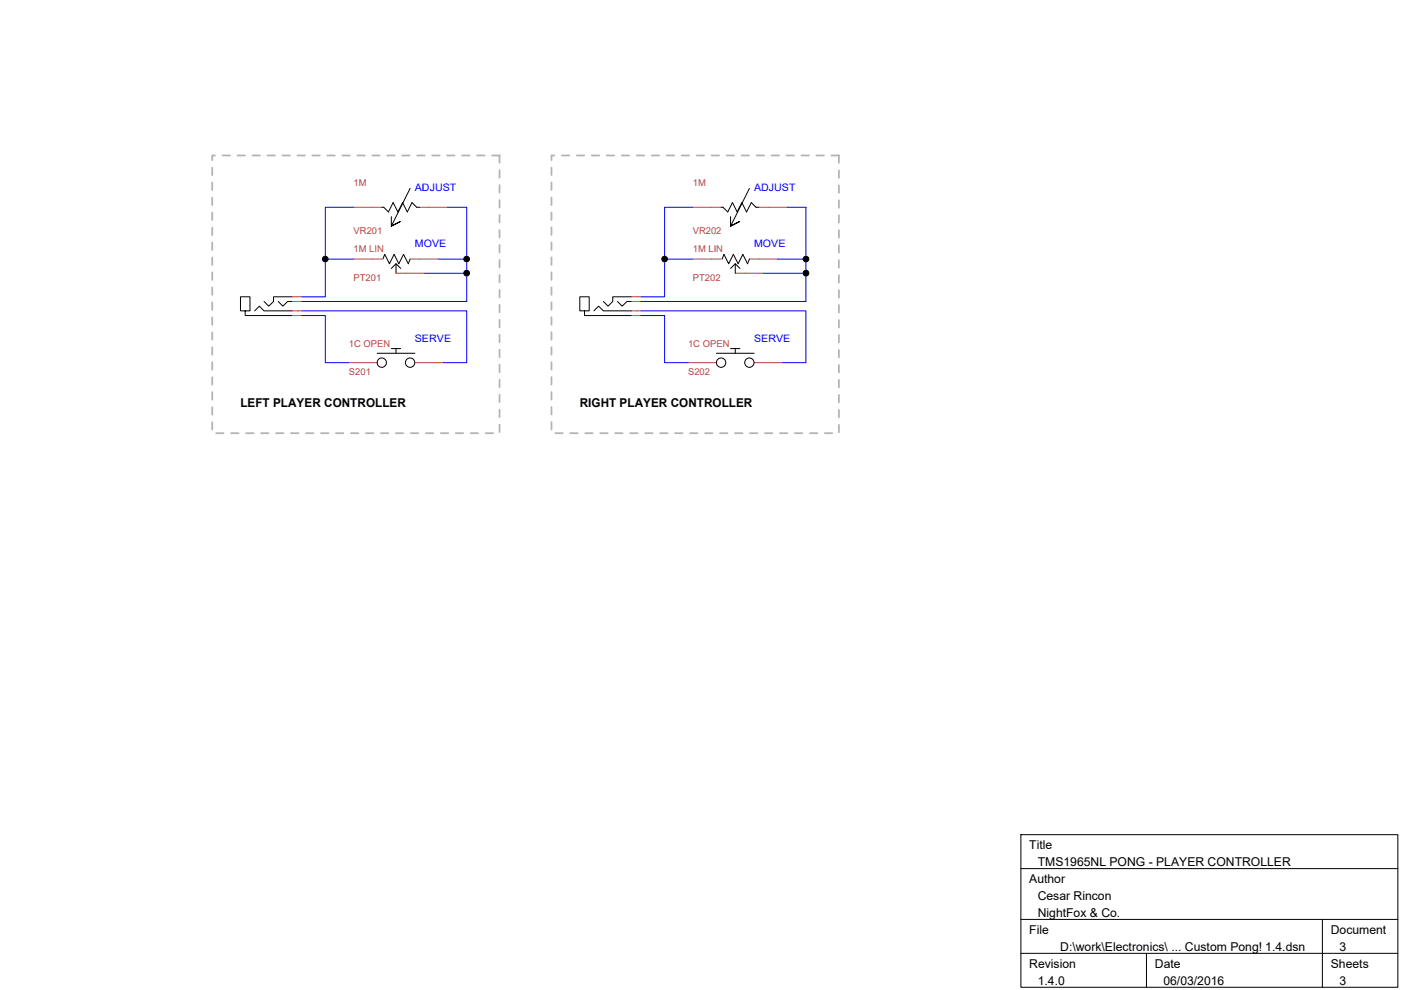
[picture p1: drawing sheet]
<svg xmlns="http://www.w3.org/2000/svg" width="297mm" height="210mm" viewBox="0 0 297 210" stroke-linecap="round" stroke-linejoin="round" font-family="sans-serif">
<g fill="none" stroke="#c04040" stroke-width=".21">
<path d="M75 44h6M75 54.9h6M84 58h6M86.9 54.9h6.1M89 44h6M146.9 54.9h6M146.9 44h6M155.9 58h6M158.9 54.9h6M160.9 44h6M62 62.9h2M62 63.9h2"/>
<path d="M62 65.9h2M62 66.9h2M74 76.9h6M88 76.9h6M133.9 62.9h2M133.9 63.9h2M133.9 65.9h2M133.9 66.9h2M145.9 76.9h6M159.9 76.9h6"/>
</g>
<g fill="none" stroke="#000" stroke-width=".21">
<path d="M86.9 40l-3.9 8 2-1.1-2 1.1v-2M158.9 40l-4 8 2-1.1-2 1.1v-2M81 44h.4l1 1 1-2 1 2 1-2 1 2 1-2 .9 1h.7M81.2 54.9l.4-.9 1 1.9 1-1.9 1 1.9 1-1.9 1 1.9 .3-1M84 55.9l-1 1M85 56.9l-1-1v2.1M152.9 44h.4l1 1 1-2 1 2 1-2 1 2 1-2 1 1h.6M153.1 54.9l.4-.9 1 1.9 1-1.9 1 1.9 1-1.9 1 1.9 .4-1M155.9 55.9l-1 1M156.9 56.9l-1-1v2.1M52 65.9h-1v-3h2v3h-1v1h10M54 65.9l1-1 1 1h6"/>
<path d="M59 63.9l1 1 1-1h1M62 62.9h-4v1l-1 1-1-1M80 74.9h8M83 73.9h2M84 73.9v1M123.9 65.9h-1v-3h2v3h-1v1h10M125.9 65.9l1-1 1 1h6M130.9 63.9l1 1 1-1h1M133.9 62.9h-4v1l-1 1-1-1M151.9 74.9h8M154.9 73.9h2M155.9 73.9v1"/>
<path d="M216.4 177h80v32.4h-80zM216.4 184.2h80M216.4 195h80M280.4 195v14.4M216.4 202.2h80M243.1 202.2v7.2"/>
<circle cx="80.9" cy="76.9" r=".99"/>
<circle cx="87" cy="76.9" r=".99"/>
<circle cx="152.9" cy="76.9" r=".99"/>
<circle cx="158.9" cy="76.9" r=".99"/>
</g>
<g fill="none" stroke="#00f" stroke-width=".21">
<path d="M75 54.9h-6v8h-5M75 44h-6v10.9M90 58h9M93 54.9h6M95 44h4v19.9h-35M146.9 54.9h-6v8h-5M146.9 44h-6v10.9M161.9 58h9M164.9 54.9h6M166.9 44h4v19.9h-35M64 66.9h5v10h5M64 65.9h35v11h-5"/>
<path d="M135.9 66.9h5v10h5M135.9 65.9h35v11h-5"/>
</g>
<path d="M45 33h60.9v58.9h-60.9zM116.9 33h61v58.9h-61z" fill="none" stroke="#b4b4b4" stroke-width=".38" stroke-dasharray="1.6 1.6"/>
<g fill="#000" stroke="#000" stroke-width=".21">
<circle cx="69" cy="54.9" r=".6"/>
<circle cx="98.9" cy="57.9" r=".61"/>
<circle cx="98.9" cy="54.9" r=".6"/>
<circle cx="140.9" cy="54.9" r=".6"/>
<circle cx="170.9" cy="57.9" r=".61"/>
<circle cx="170.9" cy="54.9" r=".6"/>
</g>
<g font-size="2.6">
<text x="51" y="86.3">LEFT PLAYER CONTROLLER</text>
<text x="122.9" y="86.3">RIGHT PLAYER CONTROLLER</text>
<text x="218.2" y="180.1">Title</text>
<text x="220" y="183.7">TMS1965NL PONG - PLAYER CONTROLLER</text>
<text x="218.2" y="187.3">Author</text>
<text x="220" y="190.9">Cesar Rincon</text>
<text x="220" y="194.4">NightFox &amp; Co.</text>
<text x="218.2" y="198">File</text>
<text x="224.8" y="201.6">D:\work\Electronics\ ... Custom Pong! 1.4.dsn</text>
<text x="282.2" y="198">Document</text>
<text x="284" y="201.6">3</text>
<text x="218.2" y="205.2">Revision</text>
<text x="220" y="208.8">1.4.0</text>
<text x="244.9" y="205.2">Date</text>
<text x="246.7" y="208.8">06/03/2016</text>
<text x="282.2" y="205.2">Sheets</text>
<text x="284" y="208.8">3</text>
</g>
<g font-size="2.2" fill="#00f">
<text x="88" y="40.5">ADJUST</text>
<text x="159.9" y="40.5">ADJUST</text>
<text x="88" y="52.5">MOVE</text>
<text x="159.9" y="52.5">MOVE</text>
<text x="88" y="72.5">SERVE</text>
<text x="159.9" y="72.5">SERVE</text>
</g>
<g font-size="2" fill="#c04040">
<text x="75" y="39.5">1M</text>
<text x="146.9" y="39.5">1M</text>
<text x="75" y="53.5">1M LIN</text>
<text x="75" y="49.5">VR201</text>
<text x="146.9" y="53.5">1M LIN</text>
<text x="146.9" y="49.5">VR202</text>
<text x="75" y="59.5">PT201</text>
<text x="146.9" y="59.5">PT202</text>
<text x="74" y="73.5">1C OPEN</text>
<text x="145.9" y="73.5">1C OPEN</text>
<text x="74" y="79.5">S201</text>
<text x="145.9" y="79.5">S202</text>
</g>
</svg>
